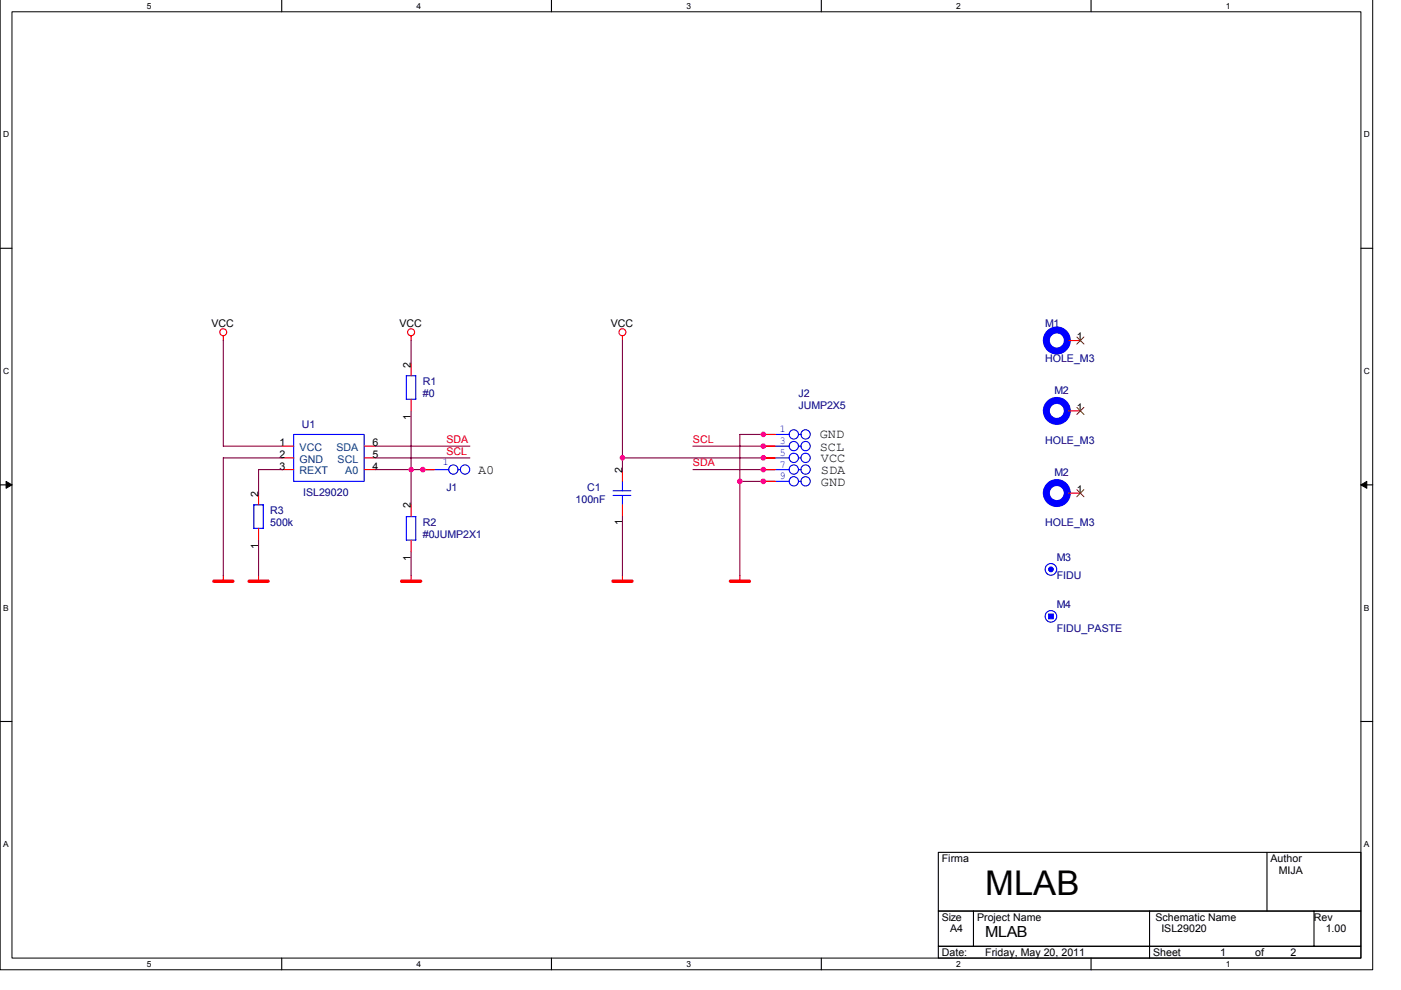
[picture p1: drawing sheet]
# OrCAD Capture schematic ISL29020.DSN
size A4; title: MLAB; rev: 1.00; note: ISL29020

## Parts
C1  100nF  [C0805]
J1  JUMP2X1  [JUMP2X1]
J2  JUMP2X5  [JUMP2X5]
M1  HOLE_M3  [HOLE_M3]
M2  HOLE_M3  [HOLE_M3]
M2#2  HOLE_M3  [HOLE_M3]
M3  FIDU  [FIDU]
M4  FIDU_PASTE  [FIDU_PASTE]
R1  #0  [R0805]
R2  #0  [R0805]
R3  500k  [R0805]
U1  ISL29020  [ISL29020]

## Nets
GND: C1.1 J2.1 J2.2 J2.9 J2.10 R2.1 R3.1 U1.2(GND)
VCC: C1.2 J2.5 J2.6 R1.2 U1.1(VCC)
SCL: J2.3 J2.4 U1.5(SCL)
SDA: J2.7 J2.8 U1.6(SDA)
N27752: R3.2 U1.3(REXT)
N27865: J1.1 J1.2 R1.1 R2.2 U1.4(A0)

Not connected (* = marked no-connect by the designer): M1 1(PIN)*; M2 1(PIN)*; M2#2 1(PIN)*; M3 DUMMY; M4 DUMMY

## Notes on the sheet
- GND
- SCL
- VCC
- A0
- SDA
- GND
